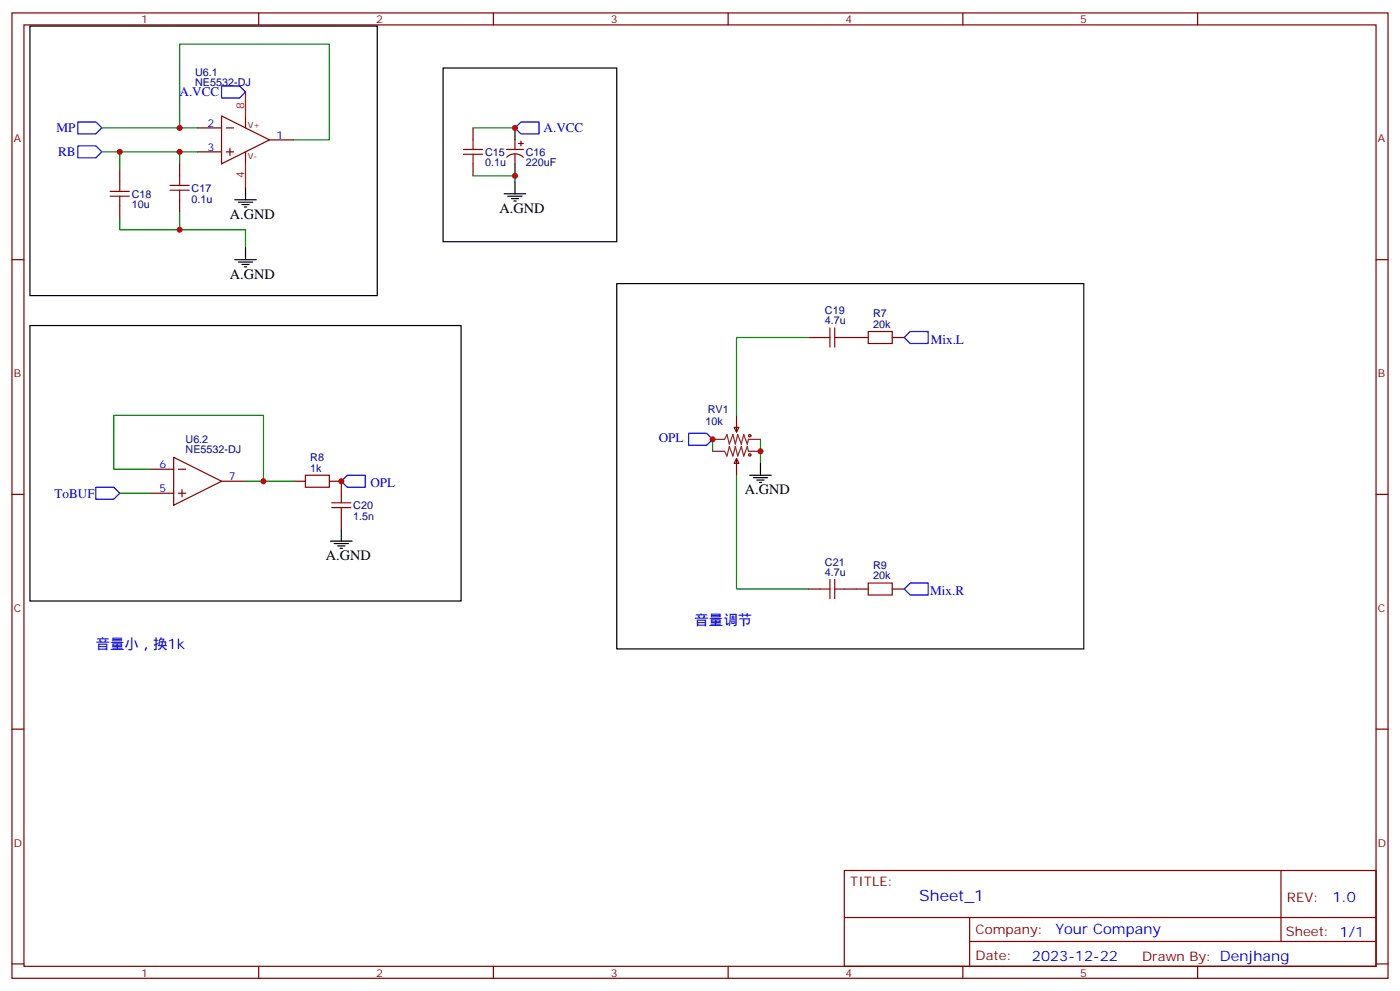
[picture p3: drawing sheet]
<svg xmlns="http://www.w3.org/2000/svg" width="412mm" height="292mm" viewBox="0 0 412 292" stroke-linecap="round" stroke-linejoin="round" font-family="sans-serif">
<g fill="none" stroke="#870000" stroke-width=".35">
<path d="M3.5 3.8h405.4v284.3h-405.4zM7.1 7.3h398.2v277.3h-398.2zM76.2 3.8v3.5M145.3 3.8v3.5M214.5 3.8v3.5M283.6 3.8v3.5M352.8 3.8v3.5M58.2 37.7h7.1M65.3 34.1l14.1 7.1-14.1 7.1zM66.7 37.7h2.1M72.3 34.1v3.6M139.3 37.7v3.5"/>
<path d="M35.3 50v3.6M52.9 48.3v3.5M52.9 58.8v3.6M58.2 44.7h7.1M66.7 44.7h2.1M67.7 43.7v2.1M72.3 44.7v3.6M79.4 41.2h7M139.3 48.3v3.5M149.2 44h5M149.3 46.3a3.5 3.5 0 0 1 4.9 0M151.7 41.2v2.8"/>
<path d="M151.7 45.4v2.9M152.8 42.3h1.4M153.5 41.6v1.4M3.5 76.5h3.6M35.3 60.6v3.5M405.3 76.5h3.6M238.1 99.4h3.6M248.7 99.4h7.1M262.8 99.4h3.5M44.1 138.2h7.1M51.2 134.7l14.1 7-14.1 7.1zM52.6 138.2h2.1"/>
<path d="M216.3 125.9h1.4l-.7 1.4zM217 135l.7 1.5h-1.4zM217 122.3v5M217 135v5M3.5 145.6h3.6M44.1 145.3h7.1M52.6 145.3h2.1M53.6 144.2v2.1M65.3 141.7h7M86.4 141.7h3.6M97 141.7h3.5v3.6M100.5 152.3v3.6"/>
<path d="M405.3 145.6h3.6M238.1 173.5h3.6M248.7 173.5h7.1M262.8 173.5h3.5M3.5 214.8h3.6M405.3 214.8h3.6M248.7 256.4h156.6v28.2h-156.6zM377.3 256.4v20.9M248.7 270.2h156.5M285.6 277.3h119.6M285.6 270.2v14.2M3.5 283.9h3.6"/>
<path d="M76.2 284.6v3.5M145.3 284.6v3.5M214.5 284.6v3.5M283.6 284.6v3.5M352.8 284.6v3.5M405.3 283.9h3.6"/>
</g>
<g fill="none" stroke="#000" stroke-width=".35">
<path d="M8.8 7.7h102.3v79.4h-102.3zM130.5 20h51.2v51.2h-51.2zM151.7 37.7v3.5M69.1 58.8h6.4M70.2 59.5h4.2M72.3 55.3v3.5M148.5 57.1h6.4M149.6 57.8h4.2M150.6 58.5h2.2M151.3 59.2h.7M151.7 48.3v3.5M151.7 53.6v3.5"/>
<path d="M69.1 76.5h6.4M70.2 77.2h4.2M71.3 77.9h2.1M71.3 60.3h2.1M72 78.6h.7M72 61h.7M72.3 73v3.5M8.8 95.9h127v81.1h-127zM181.7 83.5h137.6v107.6h-137.6zM220.8 140h6.4M224 136.5v3.5M97.4 159.4h6.3"/>
<path d="M100.5 155.9v3.5M221.9 140.7h4.2M223 141.4h2.1M223.7 142.1h.7M98.4 160.1h4.3M99.5 160.8h2.1M100.2 161.5h.7"/>
</g>
<path d="M22.9 35.9h5.3l1.8 1.8-1.8 1.7h-5.3zM65.3 25.3h5.3l1.7 1.8-1.7 1.8h-5.3zM153.5 35.9h5.2v3.5h-5.2l-1.8-1.7zM22.9 43h5.3l1.8 1.7-1.8 1.8h-5.3zM266.3 99.4l1.8-1.8h5.3v3.6h-5.3zM102.3 140h5.3v3.5h-5.3l-1.8-1.8zM202.8 127.6h5.3l1.8 1.8-1.8 1.8h-5.3zM28.2 143.5h5.3l1.8 1.8-1.8 1.7h-5.3zM266.3 173.5l1.8-1.8h5.3v3.6h-5.3z" fill="none" stroke="#00f" stroke-width=".35"/>
<g fill="none" stroke="#a10000" stroke-width=".35">
<path d="M32.5 56.4h5.6M32.5 57.8h5.6M35.3 53.6v2.8M35.3 57.8v2.8M50.1 56h5.6M50.1 54.6h5.6M52.9 51.8v2.8M52.9 56v2.8M136.5 45.4h5.7M136.5 44h5.7M139.3 41.2v2.8M139.3 45.4v2.9"/>
<path d="M241.7 99.4h2.8M244.5 96.6v5.6M245.9 99.4h2.8M245.9 96.6v5.6M255.8 97.6h7v3.6h-7zM90 140h7v3.5h-7zM97.7 149.5h5.7M97.7 148.1h5.7M100.5 145.3v2.8M100.5 149.5v2.8M241.7 173.5h2.8M244.5 170.7v5.6"/>
<path d="M245.9 170.7v5.6M245.9 173.5h2.8M255.8 171.7h7v3.6h-7z"/>
<circle cx="220.8" cy="128.3" r=".35"/>
<circle cx="220.8" cy="134" r=".35"/>
</g>
<g fill="none" stroke="#008700" stroke-width=".35">
<path d="M30 37.7h28.2M52.9 37.7v-24.7h44.1v28.2h-10.6M139.3 37.7h12.4M30 44.7h28.2M35.3 44.7v5.3M52.9 44.7v3.6M139.3 51.8h12.4v1.8M52.9 67.7h19.4v5.3M52.9 62.4v5.3h-17.6v-3.6M238.1 99.4h-21.1v22.9M44.1 138.2h-10.6v-15.9h44.1v19.4h-5.3M209.9 129.4v3.5"/>
<path d="M217 140v33.5h21.1M224 129.4v7.1M35.3 145.3h8.8M77.6 141.7h8.8"/>
</g>
<path d="M72.3 27.1v7M72.3 48.3v7" fill="none" stroke="#f00" stroke-width=".35"/>
<path d="M209.9 129.4h3.5l.7-1.4 .7 2.8 1.1-2.8 .7 2.8 .7-2.8 1.1 2.8 .7-2.8 1 2.8 .4-1.4h3.5M209.9 132.9h3.5l.7 1.4 .7-2.8 1.1 2.8 .7-2.8 .7 2.8 1.1-2.8 .7 2.8 1-2.8 .4 1.4h3.5" fill="none" stroke="#8c2424" stroke-width=".35"/>
<g fill="#c00">
<circle cx="151.7" cy="37.7" r=".88"/>
<circle cx="151.7" cy="51.8" r=".88"/>
<circle cx="100.5" cy="141.7" r=".88"/>
<circle cx="52.9" cy="67.7" r=".88"/>
<circle cx="52.9" cy="44.7" r=".88"/>
<circle cx="35.3" cy="44.7" r=".88"/>
<circle cx="52.9" cy="37.7" r=".88"/>
<circle cx="77.6" cy="141.7" r=".88"/>
<circle cx="209.9" cy="129.4" r=".88"/>
<circle cx="224" cy="132.9" r=".88"/>
</g>
<text font-size="4.6" fill="#00f" x="270.8" y="265.4">Sheet_1</text>
<g font-size="4.2">
<text x="67.7" y="64.5">A.GND</text>
<text x="147.1" y="62.7">A.GND</text>
<text x="67.7" y="82.1">A.GND</text>
<text x="219.4" y="145.6">A.GND</text>
<text x="96" y="165">A.GND</text>
</g>
<g font-size="4.2" fill="#00f">
<text x="204.6" y="184.1">音量调节</text>
<text x="28.2" y="191.1">音量小，换1k</text>
<text x="392.5" y="265.7">1.0</text>
<text x="310.9" y="275.2">Your Company</text>
<text x="304" y="283">2023-12-22</text>
</g>
<g font-size="3.9" fill="#00f">
<text x="52.9" y="28.3">A.VCC</text>
<text x="16.6" y="38.9">MP</text>
<text x="160.1" y="38.9">A.VCC</text>
<text x="17.1" y="46">RB</text>
<text x="274.2" y="101.2">Mix.L</text>
<text x="194" y="130.3">OPL</text>
<text x="109.1" y="143.5">OPL</text>
<text x="16" y="146.5">ToBUF</text>
<text x="274" y="175.3">Mix.R</text>
</g>
<g font-size="3.9" fill="#800">
<text x="250.5" y="261">TITLE:</text>
<text x="379.1" y="265.7">REV:</text>
<text x="287.4" y="275.2">Company:</text>
<text x="378.7" y="275.8">Sheet: 1/1</text>
<text x="287.4" y="282.9">Date:</text>
<text x="336.4" y="282.9">Drawn By: Denjhang</text>
</g>
<g font-size="3.2" fill="#800">
<text x="41.6" y="6.8">1</text>
<text x="110.8" y="6.8">2</text>
<text x="179.9" y="6.8">3</text>
<text x="249.1" y="6.8">4</text>
<text x="318.2" y="6.8">5</text>
<text x="4.1" y="41.9">A</text>
<text x="405.9" y="41.9">A</text>
<text x="4.1" y="111.1">B</text>
<text x="405.9" y="111.1">B</text>
<text x="4.1" y="180.2">C</text>
<text x="405.9" y="180.2">C</text>
<text x="4.1" y="249.3">D</text>
<text x="405.9" y="249.3">D</text>
<text x="41.6" y="287.6">1</text>
<text x="110.8" y="287.6">2</text>
<text x="179.9" y="287.6">3</text>
<text x="249.1" y="287.6">4</text>
<text x="318.2" y="287.6">5</text>
</g>
<g font-size="3.2" fill="#000080">
<text x="57.5" y="22.3">U6.1</text>
<text x="57.5" y="25.3">NE5532-DJ</text>
<text x="142.9" y="45.9">C15</text>
<text x="154.9" y="45.9">C16</text>
<text x="142.9" y="49">0.1u</text>
<text x="154.9" y="49">220uF</text>
<text x="38.8" y="58.2">C18</text>
<text x="56.4" y="59.7">0.1u</text>
<text x="56.4" y="56.4">C17</text>
<text x="38.8" y="61.4">10u</text>
<text x="243" y="95.5">4.7u</text>
<text x="243" y="92.5">C19</text>
<text x="257.2" y="93.4">R7</text>
<text x="257.2" y="96.6">20k</text>
<text x="207.8" y="125.2">10k</text>
<text x="208.5" y="121.7">RV1</text>
<text x="54.7" y="130.4">U6.2</text>
<text x="54.7" y="133.4">NE5532-DJ</text>
<text x="91.4" y="135.9">R8</text>
<text x="91.4" y="138.9">1k</text>
<text x="104.1" y="153.1">1.5n</text>
<text x="104.1" y="150">C20</text>
<text x="243" y="166.6">C21</text>
<text x="257.2" y="167.5">R9</text>
<text x="243" y="169.6">4.7u</text>
<text x="257.2" y="170.7">20k</text>
</g>
<g font-size="3.2" fill="#f00">
<text x="72" y="32" transform="rotate(-90 72 32)">8</text>
<text x="72" y="52.4" transform="rotate(-90 72 52.4)">4</text>
</g>
<g font-size="3.2" fill="#00f">
<text x="61.1" y="37.3">2</text>
<text x="81.5" y="40.9">1</text>
<text x="61.1" y="44.4">3</text>
<text x="47" y="137.9">6</text>
<text x="67.4" y="141.4">7</text>
<text x="47" y="144.9">5</text>
</g>
<g font-size="2.5" fill="#800">
<text x="73" y="37.7">V+</text>
<text x="73" y="46.8">V-</text>
</g>
</svg>
